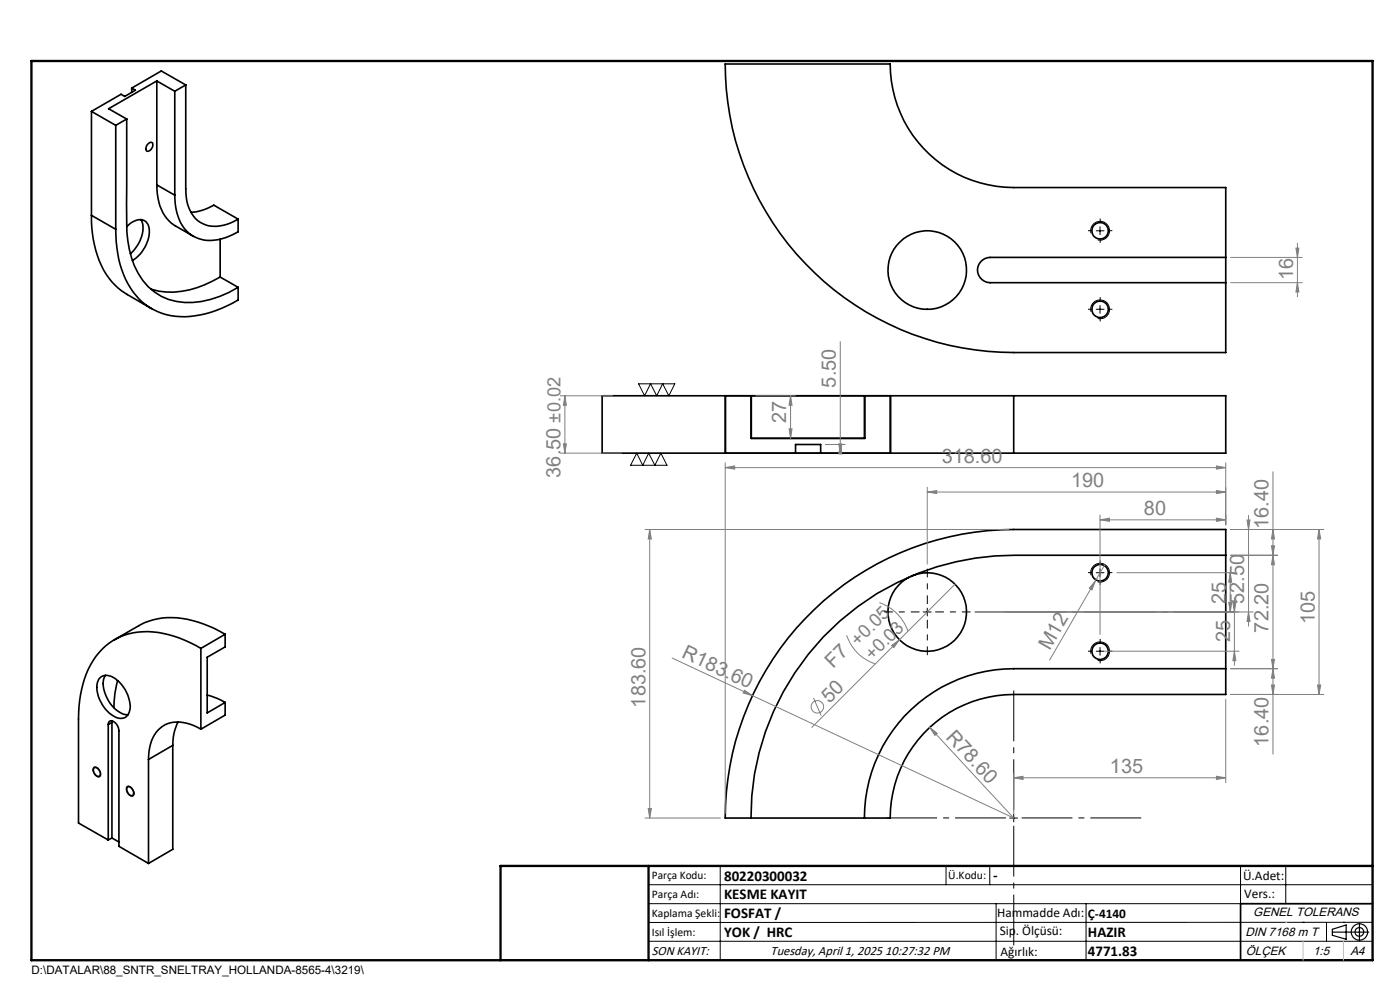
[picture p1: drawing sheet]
<svg xmlns="http://www.w3.org/2000/svg" width="297mm" height="210mm" viewBox="0 0 297 210" stroke-linecap="round" stroke-linejoin="round" font-family="sans-serif">
<g fill="none" stroke="#000" stroke-width=".35">
<path d="M27.9 18.7l.8 .4-2.2 1.4-.8-.5-6.3 3.6M27.9 18.7v.9M33.3 17.2l-10.3 5.9 3.9 2.2M33.3 17.2l3.8 2.2M33.3 17.2v22M37.1 19.4v22M39.4 18v22.1a8.1 8.1 0 0 0 3 7 7.6 7.6 0 0 0 8.1-.6M39.4 18l-2.3 1.4M39.4 18l-5.2-2.9-6.3 3.6M153.8 13.6h35a26.2 26.2 0 0 0 26.3 26.2h44.9v35h-44.9a61.2 61.2 0 0 1-61.3-61.2zM19.4 23.6l5.2 3M19.4 23.6v22.1"/>
<path d="M24.6 26.6v22M26.9 25.3v14a94.7 94.7 0 0 0 .2 11.8 15.8 15.8 0 0 0 5.7 10.8 13.4 13.4 0 0 0 11.8 1.6l3.9-1.5 2-1M26.9 25.3l-2.3 1.3M31.3 30.6a.61 .61 0 0 1 .9-.4 .61 .61 0 0 1 .1 1 .94 .94 0 0 1-1.3 .8v-.7zM33.3 39.2a9.7 9.7 0 0 0 3.9 8.7l3.8 2.2M33.3 39.2l3.8 2.2M19.4 45.7a21.5 21.5 0 0 0 4.3 14l2.1 2 6.3 3.8M19.4 45.7l5.2 2.9M24.6 48.6a21.3 21.3 0 0 0 4.3 14.1 13.4 13.4 0 0 0 13.6 4.1l2.2-.6 2.3-.8 3.5-1.8v-2.6M26.9 48.1a3.3 3.3 0 0 1 3.8-1.3 3.5 3.5 0 0 1 .7 4.1 7.7 7.7 0 0 1-3.3 4.4M29.9 46.6a5.5 5.5 0 0 1-.9 5.6l-1.3 1.6M37.1 41.4a9.8 9.8 0 0 0 3.6 8.5 8.9 8.9 0 0 0 9-.3l.8-.4v-2.7"/>
<path d="M40.5 45l1.1-.1 1.5-.4 2.3-1 5.1 3M46.7 58.8a19.4 19.4 0 0 1-13 3l-1.7-.5M46.7 58.8l3.8 2.2M46.7 50.8v8M260 54.6h-50a2.68 2.68 0 0 0-2.6 2.7 2.68 2.68 0 0 0 2.6 2.7h50M127.7 84h26.2v12.1h-26.2zM159.3 84v9h24.2v-9M159.4 93v-9h-5.6v12.1h35.1v-12.1h-5.5v9M168.8 94.3h5.3v1.8h-5.3zM183.3 84h-23.8h23.8M215.1 84h-26.3v12.1h26.3M215.1 84h44.9v12.1h-44.9"/>
<path d="M215.1 84v12.1M260 117.8h-44.7a55.7 55.7 0 0 0-56 55.7M42.6 137.5a20.6 20.6 0 0 0-15.2-3.1 13.9 13.9 0 0 0-9.8 10.7l-.5 2.3-.4 3.8v23.4l6.3 3.6M42.6 137.5v17.2M47.8 134.5a22.5 22.5 0 0 0-13.3-3.4l-2 .4-1.8 .6-6.4 3.6M47.8 134.5v2.7l-3.8 2.2v11.8l3.8-2.2M47.8 134.5l-5.2 3M170.8 131.2a61.3 61.3 0 0 1 44.3-18.9h44.9v35h-44.9a26.2 26.2 0 0 0-26.3 26.2h-35a61.3 61.3 0 0 1 17-42.3zM193.2 122.3a8.3 8.3 0 0 1 11.8 7.6 8.3 8.3 0 0 1-11.8 7.5 8.3 8.3 0 0 1-1.9-13.9l1.5-1.1M21.1 143.9a2.56 2.56 0 0 1 3.7 .3 7.1 7.1 0 0 1 2.6 6.8 2.05 2.05 0 0 1-3.4 .8 7.5 7.5 0 0 1-3.4-6.9zM22.3 143.3a5.4 5.4 0 0 0 .7 5.4 5.5 5.5 0 0 0 4.2 2.9M23 153.7a.74 .74 0 0 1 .5-.8 .74 .74 0 0 1 .8 .3l.7 .8 .2 1v24.5l6.3 3.7"/>
<path d="M23 153.7v24.5M23.7 153.2l-.7 .5M23.7 153.2v24.6M23.8 152.9l-.1 .3M24.9 144.4a21 21 0 0 0-.7 5.7M36.7 158.1l-5.2 3M36.7 158.1v22.1l-5.2 3M37.8 153.2l-.9 2.4-.2 2.5M42.6 154.7a7.6 7.6 0 0 0-8.1-.7 8 8 0 0 0-3 7.1M44 147.5l2.1 .7 1.7 .8M47.8 149v2.7l-5.2 3M260 141.8h-44.9a31.7 31.7 0 0 0-31.7 31.7"/>
<path d="M19.9 162.9a1.06 1.06 0 0 1 1.4 1.3 .55 .55 0 0 1-.5 .5 .55 .55 0 0 1-.6-.4l-.4-.8zM23.7 177.8l1.5 .8M23.7 177.8l-.7 .4M27.1 166.9a1.2 1.2 0 0 1 1.1 1.8 1.2 1.2 0 0 1-1.1-1.8zM31.5 161.1v22.1M291.2 191.7h-28v12"/>
<circle cx="196.7" cy="57.3" r="8.3"/>
<circle cx="233.4" cy="49" r="1.76"/>
<circle cx="233.4" cy="65.6" r="1.76"/>
<circle cx="233.4" cy="121.5" r="1.76"/>
<circle cx="233.4" cy="138.2" r="1.75"/>
</g>
<g fill="none" stroke="#808080" stroke-width=".21">
<path d="M261.1 54.6h15.2M261.1 60h15.2M274.9 52.6h.7l-.4 2zM275.2 60l.4 1.9h-.7zM275.2 51.6v11.4M178.3 72.5v23.6M118.9 96.1h12.9M118.9 84h11M119.5 94.1h.7l-.4 2zM119.8 84l.4 2h-.7zM119.8 84v12.1M153.8 99.2l2.1-.4v.7z"/>
<path d="M153.8 98.2v74.3M153.8 99.2h106.2M160.3 84h8.4M167.4 91h.6l-.3 2zM167.7 84l.3 2h-.6zM167.7 84v9M175.1 94.3h4.2M177.9 94.1h.7l-.3 2zM178.3 94.3l.3 2h-.7zM258.1 98.8l1.9 .4-1.9 .3zM260 98.2v13.1M136.8 112.3h77.2"/>
<path d="M137.8 112.3l.4 2h-.7zM137.8 112.3v61.2M196.7 104.4l2-.3v.6zM196.7 103.4v16.3M196.7 104.4h63.3M233.4 110.3l2-.4v.7zM233.4 109.2v25.4M233.4 110.3h26.6M234.4 119.8l-11.7 20.2M258.1 109.9l1.9 .4-1.9 .3zM258.1 104.1l1.9 .3-1.9 .3zM261.1 112.3h19.7"/>
<path d="M261.1 117.8h9.9M264.5 110.3h.7l-.3 2zM264.9 109.3v23.5M269.7 115.8h.7l-.3 2zM270.1 112.3l.3 2h-.7zM270.1 117.8l.3 2h-.7zM270.1 100.1v59.9M279.8 112.3l.4 2h-.7zM279.8 112.3v35M142.6 139.6l17 8M179.6 134.8a9.6 9.6 0 0 0 6.1 6.1M186.5 127.8a9.7 9.7 0 0 1 6.1 6.1"/>
<path d="M189.2 136.9l1.6-1.2-1.2 1.7zM202.6 123.9l-30.4 30.4M206.9 129.8h59M232.4 123.2l-.7 1.9-.6-.3zM234.4 138.1h28.5M237 121.5h25M260.7 127.8h.6l-.3 2zM261 121.5l.3 2h-.6zM261 121.5v8.3M261.5 127.8h.7l-.3 2zM261.9 138.1l.3 2.1h-.7zM261.9 126.8v14.3"/>
<path d="M264.9 129.8l.3 2h-.7zM269.7 139.9h.7l-.3 1.9zM157.9 146.4l1.7 1.2-1.9-.6zM159.6 147.6l55.5 25.9-17.9-19.2M172.6 148.1l1.6 3.7M197.2 154.3l1.6 1.3-.5 .4zM260 148.3v17.7M261.1 147.3h19.7M261.1 141.8h9.9M269.7 145.3h.7l-.3 2zM270.1 141.8l.3 2.1h-.7zM279.5 145.3h.7l-.4 2z"/>
<path d="M136.8 173.5h16.1M137.5 171.5h.7l-.4 2zM215.1 165l1.9-.3v.6zM215.1 164v8.5M215.1 165h44.9M258.1 164.7l1.9 .3-1.9 .3z"/>
<circle cx="173.4" cy="149.9" r="1.32"/>
</g>
<g fill="none" stroke="#000" stroke-width=".21">
<path d="M231.5 49.5a2 2 0 0 1 1.7-2.5 2 2 0 0 1 2.2 2.1 2 2 0 0 1-2.5 1.8M232.6 49h1.6M233.4 48.1v1.7M231.5 66.1a2 2 0 0 1 1.7-2.5 2 2 0 0 1 2.2 2.2 2 2 0 0 1-2.5 1.7M232.6 65.6h1.6M233.4 64.8v1.7M135.1 96.1l1.2 2.6 1.3-2.6 1.3 2.6 1.3-2.6 1.3 2.6h-7.7zM135.5 81.4h7.7l-1.3 2.6-1.3-2.6-1.3 2.6-1.3-2.6-1.3 2.6zM195.9 129.8h1.7M196.7 129v1.7M231.5 122a2 2 0 0 1 1.7-2.5 2 2 0 0 1 2.2 2.2 2 2 0 0 1-2.5 1.7M231.5 138.7a2 2 0 0 1 1.7-2.6 2 2 0 0 1 2.2 2.2 2 2 0 0 1-2.5 1.8"/>
<path d="M232.6 121.5h1.6M232.6 138.1h1.6M233.4 120.6v1.7M233.4 137.3v1.7M19.9 162.8a1.36 1.36 0 0 1 1.5 1.7l-.1 .1a.95 .95 0 0 1-1.4-.7l-.2-.5zM26.9 166.9a1.2 1.2 0 0 1 1.5 1.2 .63 .63 0 0 1-.3 .8 .63 .63 0 0 1-.8-.4l-.5-.8zM214.2 173.5h1.7M215.1 172.7v1.6M137.6 187.7h153.6M137.6 191.7h153.6M137.6 199.7h153.6M152.8 183.7v20"/>
<path d="M200.7 183.7v4M210 183.7v4M211.3 191.7v12M230.4 191.7v12M263.2 183.7v20M272.8 183.7v8M276.4 195.6h.1M281.4 195.6v4.1M285 195.6h.1M291.2 195.6l-153.6 .1"/>
</g>
<g fill="none" stroke="#000" stroke-width=".25">
<path d="M282.6 197.7h7.8M282.6 197.1l3-.9v3l-3-.8zM288.4 195.8v3.8M106.2 203.7h185"/>
<circle cx="288.4" cy="197.7" r="1.74"/>
<circle cx="288.4" cy="197.7" r=".93"/>
</g>
<g fill="none" stroke="#000" stroke-width=".21" stroke-dasharray="15.2 1.3 1.3 1.3" stroke-linecap="butt">
<path d="M231.7 48.9h-.9M233.4 47.3v-.9M233.4 50.6v.9M235.1 48.9h.9M231.7 65.6h-.9M233.4 63.9v-.9M233.4 67.3v.9M235.1 65.6h.9M233.4 119.8v-.9M231.7 121.5h-.9M231.7 138.1h-.9M233.4 123.1v1"/>
<path d="M233.4 139.8v.9M233.4 136.5v-.9M235.1 121.5h.9M235.1 138.1h.9"/>
</g>
<path d="M195.1 129.8h-7.5M196.7 131.5v7.5M196.7 128.1v-7.5M198.4 129.8h7.5" fill="none" stroke="#000" stroke-width=".21" stroke-dasharray="15.2 1.3 1.3 1.3" stroke-dashoffset="13.4" stroke-linecap="butt"/>
<path d="M213.4 173.5h-25.4M215.1 171.8v-25.3M215.1 175.2v25.3M216.7 173.5h25.4" fill="none" stroke="#000" stroke-width=".21" stroke-dasharray="15.2 1.3 1.3 1.3" stroke-dashoffset="4.5" stroke-linecap="butt"/>
<path d="M213.1 129.8h49" fill="none" stroke="#000" stroke-width=".21" stroke-dasharray="15.2 1.3 1.3 1.3" stroke-dashoffset="2.2" stroke-linecap="butt"/>
<path d="M6.7 12.9h284.5v190.8h-284.5zM137.6 183.7v20M291.2 183.7h-185v20" fill="none" stroke="#000" stroke-width=".5"/>
<path d="M276.4 199.7v4M285 199.7v4" fill="none" stroke="#c0c0c0" stroke-width=".21"/>
<path d="M272.8 195.6h.1" fill="none" stroke="#c0c0c0" stroke-width=".25"/>
<g fill="#808080">
<path d="M197.2 154.3l1.6 1.3-.5 .4z"/>
<path d="M157.9 146.4l1.7 1.2-1.9-.6z"/>
<path d="M189.2 136.9l1.6-1.2-1.2 1.7z"/>
<path d="M232.4 123.2l-.7 1.9-.6-.3z"/>
<path d="M119.5 94.1h.7l-.4 2zM119.8 84l.4 2h-.7zM167.4 91h.6l-.3 2zM167.7 84l.3 2h-.6z"/>
<path d="M178.3 94.3l.3 2h-.7zM177.9 94.1h.7l-.3 2z"/>
<path d="M153.8 99.2l2.1-.4v.7zM258.1 98.8l1.9 .4-1.9 .3z"/>
<path d="M258.1 109.9l1.9 .4-1.9 .3zM233.4 110.3l2-.4v.7zM258.1 104.1l1.9 .3-1.9 .3zM196.7 104.4l2-.3v.6zM258.1 164.7l1.9 .3-1.9 .3zM215.1 165l1.9-.3v.6z"/>
<path d="M261.9 138.1l.3 2.1h-.7zM261.5 127.8h.7l-.3 2z"/>
<path d="M137.5 171.5h.7l-.4 2zM137.8 112.3l.4 2h-.7zM264.9 129.8l.3 2h-.7zM264.5 110.3h.7l-.3 2zM274.9 52.6h.7l-.4 2zM275.2 60l.4 1.9h-.7z"/>
<path d="M261 121.5l.3 2h-.6zM260.7 127.8h.6l-.3 2zM279.8 112.3l.4 2h-.7zM279.5 145.3h.7l-.4 2zM270.1 112.3l.3 2h-.7zM269.7 115.8h.7l-.3 2zM270.1 141.8l.3 2.1h-.7zM269.7 145.3h.7l-.3 2z"/>
<path d="M270.1 117.8l.3 2h-.7zM269.7 139.9h.7l-.3 1.9z"/>
</g>
<g font-size="4.2" fill="#808080">
<text x="274.3" y="59.4" transform="rotate(-90 274.3 59.4)">16</text>
<text x="177.3" y="82.2" transform="rotate(-90 177.3 82.2)">5.50</text>
<text x="166.8" y="89.7" transform="rotate(-90 166.8 89.7)">27</text>
<text x="118.9" y="101.3" transform="rotate(-90 118.9 101.3)">36.50 ±0.02</text>
<text x="199.8" y="98.2">318.60</text>
<text x="227.2" y="103.4">190</text>
<text x="242.7" y="109.3">80</text>
<text x="269.1" y="112.2" transform="rotate(-90 269.1 112.2)">16.40</text>
<text x="260" y="128.2" transform="rotate(-90 260 128.2)">25</text>
<text x="263.9" y="128.1" transform="rotate(-90 263.9 128.1)">52.50</text>
<text x="260.9" y="136.2" transform="rotate(-90 260.9 136.2)">25</text>
<text x="269.1" y="134.2" transform="rotate(-90 269.1 134.2)">72.20</text>
<text x="278.9" y="132.4" transform="rotate(-90 278.9 132.4)">105</text>
<text x="144.5" y="139.4" transform="rotate(25 144.5 139.4)">R183.60</text>
<text x="176.8" y="141.9" transform="rotate(-45 176.8 141.9)">F7 +0.05</text>
<text x="222.7" y="138.2" transform="rotate(-60 222.7 138.2)">M12</text>
<text x="176" y="149.4" transform="rotate(-45 176 149.4)">50</text>
<text x="136.9" y="150.1" transform="rotate(-90 136.9 150.1)">183.60</text>
<text x="200.5" y="156.5" transform="rotate(47 200.5 156.5)">R78.60</text>
<text x="269.1" y="158.4" transform="rotate(-90 269.1 158.4)">16.40</text>
<text x="235.5" y="164">135</text>
</g>
<text font-size="3.9" fill="#808080" x="185.1" y="140.2" transform="rotate(-45 185.1 140.2)">+0.03</text>
<g font-size="3.2">
<text x="153.6" y="190.8">KESME KAYIT</text>
<text x="153.6" y="186.8">80220300032</text>
<text x="210.7" y="186.6">-</text>
<text x="153.6" y="194.8">FOSFAT /</text>
<text x="153.6" y="198.8">YOK / HRC</text>
<text x="230.8" y="198.7">HAZIR</text>
<text x="230.8" y="202.8">4771.83</text>
</g>
<g font-size="2.8">
<text x="263.7" y="186.7">Ü.Adet:</text>
<text x="263.9" y="190.5">Vers.:</text>
<text x="211.5" y="194.5">Hammadde Adı:</text>
<text x="230.8" y="194.7">Ç-4140</text>
<text x="138.3" y="202.6">SON KAYIT:</text>
<text x="163.5" y="202.6">Tuesday, April 1, 2025 10:27:32 PM</text>
<text x="212.1" y="198.4">Sip. Ölçüsü:</text>
<text x="212.2" y="202.7">Ağırlık:</text>
</g>
<g font-size="2.6">
<text x="265.9" y="194.4">GENEL TOLERANS</text>
<text x="264.2" y="198.5">DIN 7168 m T</text>
<text x="264.3" y="202.6">ÖLÇEK</text>
<text x="278.5" y="202.6">1:5</text>
<text x="286.5" y="202.6">A4</text>
</g>
<g font-size="2.5">
<text x="138.3" y="186.4">Parça Kodu:</text>
<text x="138.3" y="190.5">Parça Adı:</text>
<text x="201.2" y="186.5">Ü.Kodu:</text>
<text x="138.3" y="194.5">Kaplama Şekli:</text>
<text x="138.3" y="198.6">Isıl İşlem:</text>
<text x="6.7" y="206.7">D:\DATALAR\88_SNTR_SNELTRAY_HOLLANDA-8565-4\3219\</text>
</g>
</svg>
